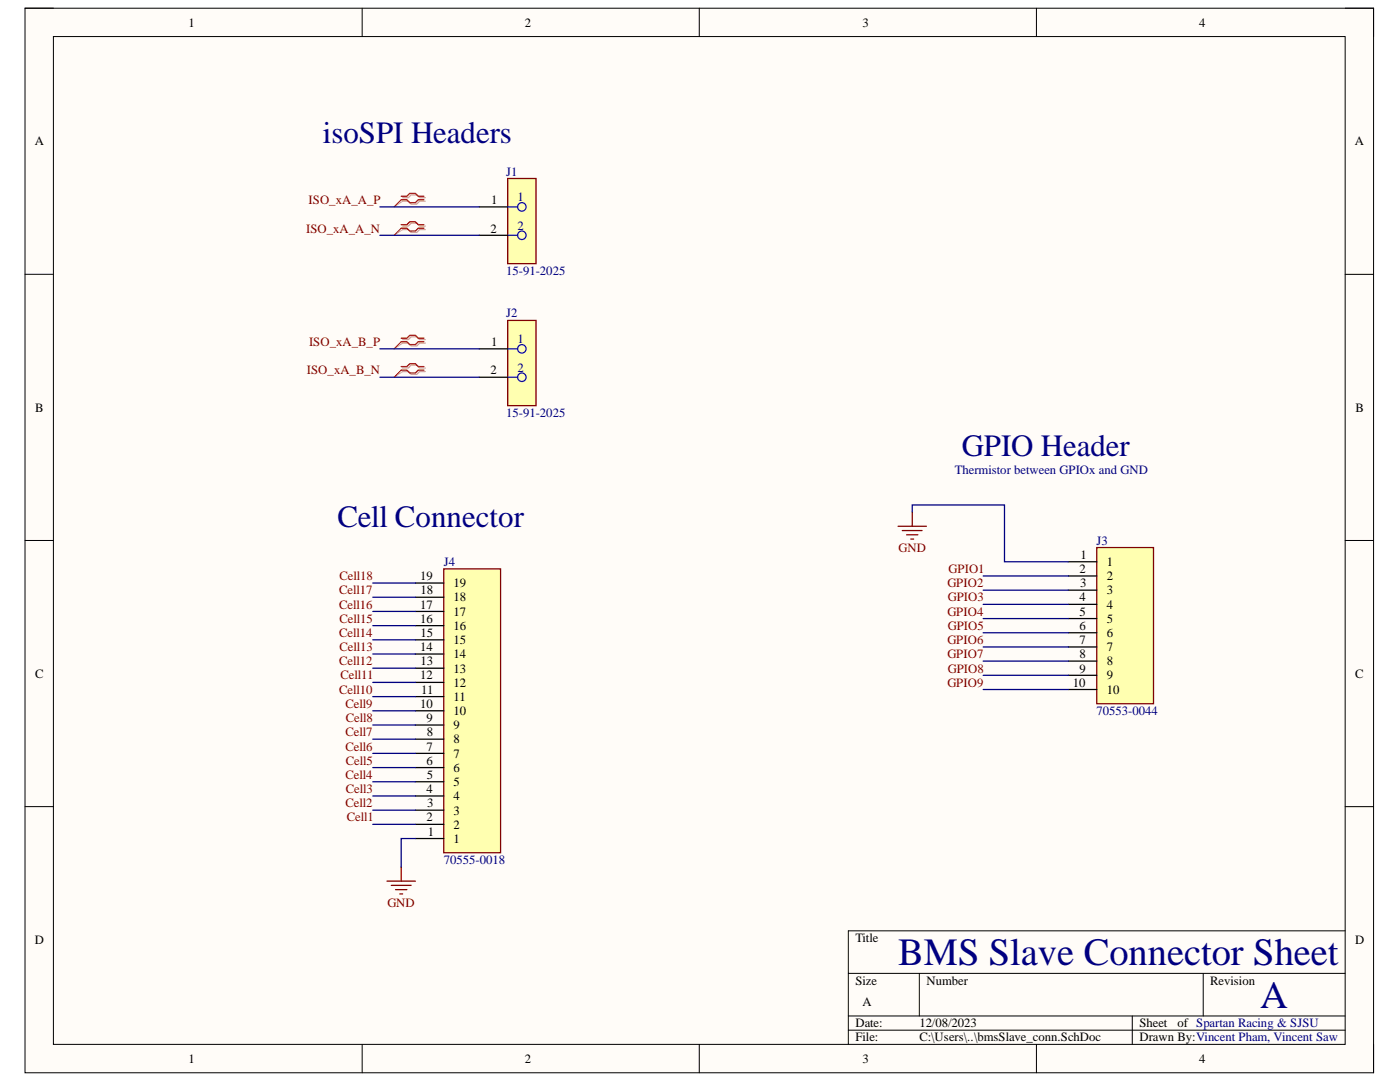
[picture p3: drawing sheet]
<svg xmlns="http://www.w3.org/2000/svg" width="279mm" height="216mm" viewBox="0 0 279 216" stroke-linecap="round" stroke-linejoin="round" font-family="sans-serif">
<path d="M5 1.6h269.1v212.5h-269.1z" fill-rule="evenodd" fill="#fffcf8"/>
<path d="M5 1.6h269.1v212.5h-269.1z" fill="none" stroke="#000" stroke-width=".2"/>
<path d="M10.7 7.3h257.8v201.1h-257.8z" fill-rule="evenodd" fill="#fffcf8"/>
<g fill="none" stroke="#000" stroke-width=".2">
<path d="M5 1.6h5.7M10.7 7.3h257.8v201.1h-257.8zM72.3 1.6v5.7M139.6 1.6v5.7M206.8 1.6v5.7M268.5 1.6h5.6v5.7M5 54.7h5.7M268.5 54.7h5.6M5 107.8h5.7M268.5 107.8h5.6M5 161h5.7M268.5 161h5.6"/>
<path d="M169.3 194.2h99.2M183.5 194.2v8.5M240.1 194.2v8.5M268.5 185.7h-99.2v22.7M72.3 208.4v5.7M139.6 208.4v5.7M169.3 202.7h99.2M169.3 205.6h99.2M206.8 208.4v5.7M226 202.7v5.7M274.1 208.4v5.7"/>
</g>
<path d="M101.3 35.6h5.7v17h-5.7z" fill-rule="evenodd" fill="#ffffb0"/>
<path d="M101.3 35.6h5.7v17h-5.7z" fill="none" stroke="#800000" stroke-width=".25"/>
<g fill="none" stroke="#00f" stroke-width=".25">
<path d="M101.3 41.3h2M101.3 47h2"/>
<circle cx="104.1" cy="46.9" r=".85"/>
<circle cx="104.1" cy="41.3" r=".85"/>
</g>
<path d="M95.6 41.3h5.7M95.6 47h5.7" fill="none" stroke="#000" stroke-width=".25"/>
<path d="M101.3 63.9h5.7v17h-5.7z" fill-rule="evenodd" fill="#ffffb0"/>
<path d="M101.3 63.9h5.7v17h-5.7zM77.2 175.8h5.7M78.1 176.7h4M78.9 177.5h2.3M79.8 178.4h.6M80.1 173v2.8" fill="none" stroke="#800000" stroke-width=".25"/>
<g fill="none" stroke="#00f" stroke-width=".25">
<path d="M101.3 69.6h2M101.3 75.3h2"/>
<circle cx="104.1" cy="69.6" r=".85"/>
<circle cx="104.1" cy="75.3" r=".85"/>
</g>
<path d="M95.6 69.6h5.7M95.6 75.3h5.7" fill="none" stroke="#000" stroke-width=".25"/>
<path d="M80.3 39.4h1.2l.6-.5h1.1l.5 .5h1.2M80.3 40.2h1.2l.6 .5h1.1l.5-.5h1.2M80.3 45.1h1.2l.6-.6h1.1l.5 .6h1.2M80.3 45.8h1.2l.6 .6h1.1l.5-.6h1.2M80.3 67.8h1.2l.6-.6h1.1l.5 .6h1.2M80.3 68.5h1.2l.6 .5h1.1l.5-.5h1.2M80.3 73.4h1.2l.6-.5h1.1l.5 .5h1.2M80.3 74.1h1.2l.6 .6h1.1l.5-.6h1.2" fill="none" stroke="#d0a19e" stroke-width=".25"/>
<path d="M80.3 40.2l-1.6 1.1M80.3 45.8l-1.6 1.2M80.3 68.5l-1.6 1.1M80.3 74.1l-1.6 1.2" fill="none" stroke="#d0a19e" stroke-width=".2"/>
<path d="M80.1 39.2h1.1l.6-.6h1.1l.6 .6h1.1M80.1 39.9h1.1l.6 .5h1.1l.6-.5h1.1M80.1 44.8h1.1l.6-.5h1.1l.6 .5h1.1M80.1 45.5h1.1l.6 .6h1.1l.6-.6h1.1M80.1 67.5h1.1l.6-.6h1.1l.6 .6h1.1M80.1 68.2h1.1l.6 .6h1.1l.6-.6h1.1M80.1 73.1h1.1l.6-.5h1.1l.6 .5h1.1M80.1 73.9h1.1l.6 .5h1.1l.6-.5h1.1" fill="none" stroke="#f00" stroke-width=".25"/>
<path d="M80.1 39.9l-1.4 1.4M80.1 45.5l-1.4 1.5M80.1 68.2l-1.4 1.4M80.1 73.9l-1.4 1.4" fill="none" stroke="#f00" stroke-width=".2"/>
<path d="M88.6 113.5h11.3v56.7h-11.3z" fill-rule="evenodd" fill="#ffffb0"/>
<path d="M88.6 113.5h11.3v56.7h-11.3z" fill="none" stroke="#800000" stroke-width=".25"/>
<g fill="none" stroke="#000" stroke-width=".25">
<path d="M82.9 119.2h5.7M82.9 116.3h5.7M82.9 139h5.7M82.9 136.2h5.7M82.9 133.3h5.7M82.9 130.5h5.7M82.9 127.7h5.7M82.9 124.8h5.7M82.9 122h5.7M82.9 158.8h5.7M82.9 156h5.7M82.9 153.2h5.7"/>
<path d="M82.9 150.3h5.7M82.9 147.5h5.7M82.9 144.7h5.7M82.9 141.8h5.7M82.9 167.3h5.7M82.9 164.5h5.7M82.9 161.7h5.7"/>
</g>
<path d="M218.9 109.3h11.3v31.1h-11.3z" fill-rule="evenodd" fill="#ffffb0"/>
<path d="M179.2 105h5.7M180.1 105.9h3.9M180.9 106.7h2.3M181.8 107.6h.5M182.1 102.2v2.8M218.9 109.3h11.3v31.1h-11.3z" fill="none" stroke="#800000" stroke-width=".25"/>
<path d="M213.2 112.1h5.7M213.2 114.9h5.7M213.2 117.8h5.7M213.2 120.6h5.7M213.2 123.4h5.7M213.2 126.3h5.7M213.2 129.1h5.7M213.2 131.9h5.7M213.2 134.7h5.7M213.2 137.6h5.7" fill="none" stroke="#000" stroke-width=".25"/>
<g fill="none" stroke="#000080" stroke-width=".25">
<path d="M75.8 41.3h19.8M75.8 47h19.8M75.8 69.6h19.8M75.8 75.3h19.8M74.4 119.2h8.5M74.4 116.3h8.5M182.1 102.2v-1.4h18.4v11.3h12.7M196.2 117.8h17M196.2 114.9h17M74.4 139h8.5M74.4 136.2h8.5M74.4 133.3h8.5"/>
<path d="M74.4 130.5h8.5M74.4 127.7h8.5M74.4 124.8h8.5M74.4 122h8.5M196.2 137.6h17M196.2 134.7h17M196.2 131.9h17M196.2 129.1h17M196.2 126.3h17M196.2 120.6h17M196.2 123.4h17M74.4 158.8h8.5"/>
<path d="M74.4 156h8.5M74.4 153.2h8.5M74.4 150.3h8.5M74.4 147.5h8.5M74.4 144.7h8.5M74.4 141.8h8.5M74.4 164.5h8.5M74.4 161.7h8.5M82.9 167.3h-2.8v5.7"/>
</g>
<g font-size="7.7" fill="#000080">
<text x="179.3" y="192.6">BMS Slave Connector Sheet</text>
<text x="251.5" y="201">A</text>
</g>
<g font-size="6.2" fill="#000080">
<text x="64.5" y="28.6">isoSPI Headers</text>
<text x="191.9" y="90.9">GPIO Header</text>
<text x="67.3" y="105.1">Cell Connector</text>
</g>
<g font-size="2.5">
<text x="37.6" y="5.3">1</text>
<text x="104.7" y="5.3">2</text>
<text x="172.1" y="5.3">3</text>
<text x="239.3" y="5.3">4</text>
<text x="6.9" y="29">A</text>
<text x="270.4" y="29">A</text>
<text x="98" y="40.8">1</text>
<text x="97.9" y="46.4">2</text>
<text x="98" y="69">1</text>
<text x="97.9" y="74.7">2</text>
<text x="7" y="82.1">B</text>
<text x="270.5" y="82.1">B</text>
<text x="215.6" y="111.6">1</text>
<text x="220.9" y="112.9">1</text>
<text x="83.8" y="115.8">19</text>
<text x="83.9" y="118.6">18</text>
<text x="90.5" y="117.2">19</text>
<text x="215.5" y="114.3">2</text>
<text x="215.5" y="117.2">3</text>
<text x="220.9" y="115.8">2</text>
<text x="220.9" y="118.6">3</text>
<text x="83.8" y="124.2">16</text>
<text x="83.8" y="121.5">17</text>
<text x="90.5" y="125.7">16</text>
<text x="90.5" y="122.9">17</text>
<text x="90.5" y="120">18</text>
<text x="215.5" y="120">4</text>
<text x="215.5" y="122.9">5</text>
<text x="215.5" y="125.7">6</text>
<text x="220.9" y="121.5">4</text>
<text x="220.9" y="124.2">5</text>
<text x="83.8" y="129.9">14</text>
<text x="83.9" y="127.1">15</text>
<text x="90.5" y="131.3">14</text>
<text x="90.5" y="128.6">15</text>
<text x="215.5" y="128.6">7</text>
<text x="215.5" y="131.3">8</text>
<text x="220.9" y="127.1">6</text>
<text x="220.9" y="129.9">7</text>
<text x="7" y="135.2">C</text>
<text x="83.8" y="135.6">12</text>
<text x="83.9" y="132.8">13</text>
<text x="90.5" y="137">12</text>
<text x="90.5" y="134.2">13</text>
<text x="214.1" y="137">10</text>
<text x="215.5" y="134.2">9</text>
<text x="220.9" y="132.8">8</text>
<text x="220.9" y="135.6">9</text>
<text x="270.4" y="135.2">C</text>
<text x="83.8" y="141.2">10</text>
<text x="84.1" y="138.4">11</text>
<text x="90.5" y="142.7">10</text>
<text x="90.5" y="139.9">11</text>
<text x="220.9" y="138.4">10</text>
<text x="85.1" y="149.8">7</text>
<text x="85.1" y="144.1">9</text>
<text x="85.2" y="146.9">8</text>
<text x="90.5" y="148.3">8</text>
<text x="90.5" y="145.6">9</text>
<text x="85.1" y="152.6">6</text>
<text x="85.2" y="155.4">5</text>
<text x="90.5" y="154">6</text>
<text x="90.5" y="151.2">7</text>
<text x="85.1" y="158.2">4</text>
<text x="85.3" y="161.1">3</text>
<text x="90.5" y="159.7">4</text>
<text x="90.5" y="156.9">5</text>
<text x="85.1" y="163.9">2</text>
<text x="85.4" y="166.8">1</text>
<text x="90.5" y="165.3">2</text>
<text x="90.5" y="162.6">3</text>
<text x="90.5" y="168.2">1</text>
<text x="6.9" y="188.3">D</text>
<text x="170.7" y="188">Title</text>
<text x="270.4" y="188.3">D</text>
<text x="170.7" y="196.5">Size</text>
<text x="184.9" y="196.5">Number</text>
<text x="241.5" y="196.5">Revision</text>
<text x="172.1" y="200.8">A</text>
<text x="170.7" y="205">Date:</text>
<text x="170.7" y="207.8">File:</text>
<text x="183.5" y="205">12/08/2023</text>
<text x="183.5" y="207.8">C:\Users\..\bmsSlave_conn.SchDoc</text>
<text x="227.4" y="205">Sheet</text>
<text x="227.4" y="207.8">Drawn By:Vincent Pham, Vincent Saw</text>
<text x="235" y="205">of Spartan Racing &amp; SJSU</text>
<text x="37.6" y="212.1">1</text>
<text x="104.7" y="212.1">2</text>
<text x="172.1" y="212.1">3</text>
<text x="239.3" y="212.1">4</text>
</g>
<g font-size="2.5" fill="#000080">
<text x="101" y="35.1">J1</text>
<text x="103.3" y="40.2">1</text>
<text x="103.3" y="45.8">2</text>
<text x="101" y="54.9">15-91-2025</text>
<text x="101" y="63.3">J2</text>
<text x="103.3" y="68.5">1</text>
<text x="103.3" y="74.2">2</text>
<text x="101" y="83.2">15-91-2025</text>
<text x="190.6" y="94.6">Thermistor between GPIOx and GND</text>
<text x="88.6" y="112.9">J4</text>
<text x="218.8" y="108.7">J3</text>
<text x="218.8" y="142.7">70553-0044</text>
<text x="88.6" y="172.4">70555-0018</text>
</g>
<g font-size="2.5" fill="#800000">
<text x="61.6" y="40.8">ISO_xA_A_P</text>
<text x="61.1" y="46.4">ISO_xA_A_N</text>
<text x="61.7" y="69">ISO_xA_B_P</text>
<text x="61.2" y="74.7">ISO_xA_B_N</text>
<text x="179.3" y="110.1">GND</text>
<text x="67.7" y="118.6">Cell17</text>
<text x="67.8" y="115.8">Cell18</text>
<text x="189.1" y="117.2">GPIO2</text>
<text x="189.3" y="114.3">GPIO1</text>
<text x="67.7" y="121.5">Cell16</text>
<text x="67.8" y="124.2">Cell15</text>
<text x="189.1" y="122.9">GPIO4</text>
<text x="189.2" y="120">GPIO3</text>
<text x="189.2" y="125.7">GPIO5</text>
<text x="67.7" y="127.1">Cell14</text>
<text x="67.8" y="129.9">Cell13</text>
<text x="189.1" y="128.6">GPIO6</text>
<text x="189.1" y="131.3">GPIO7</text>
<text x="67.7" y="132.8">Cell12</text>
<text x="67.9" y="135.6">Cell11</text>
<text x="189.1" y="137">GPIO9</text>
<text x="189.2" y="134.2">GPIO8</text>
<text x="67.7" y="138.4">Cell10</text>
<text x="68.9" y="141.2">Cell9</text>
<text x="68.9" y="149.8">Cell6</text>
<text x="68.9" y="146.9">Cell7</text>
<text x="69" y="144.1">Cell8</text>
<text x="68.9" y="155.4">Cell4</text>
<text x="69" y="152.6">Cell5</text>
<text x="68.9" y="161.1">Cell2</text>
<text x="69" y="158.2">Cell3</text>
<text x="69.2" y="163.9">Cell1</text>
<text x="77.3" y="180.9">GND</text>
</g>
</svg>
